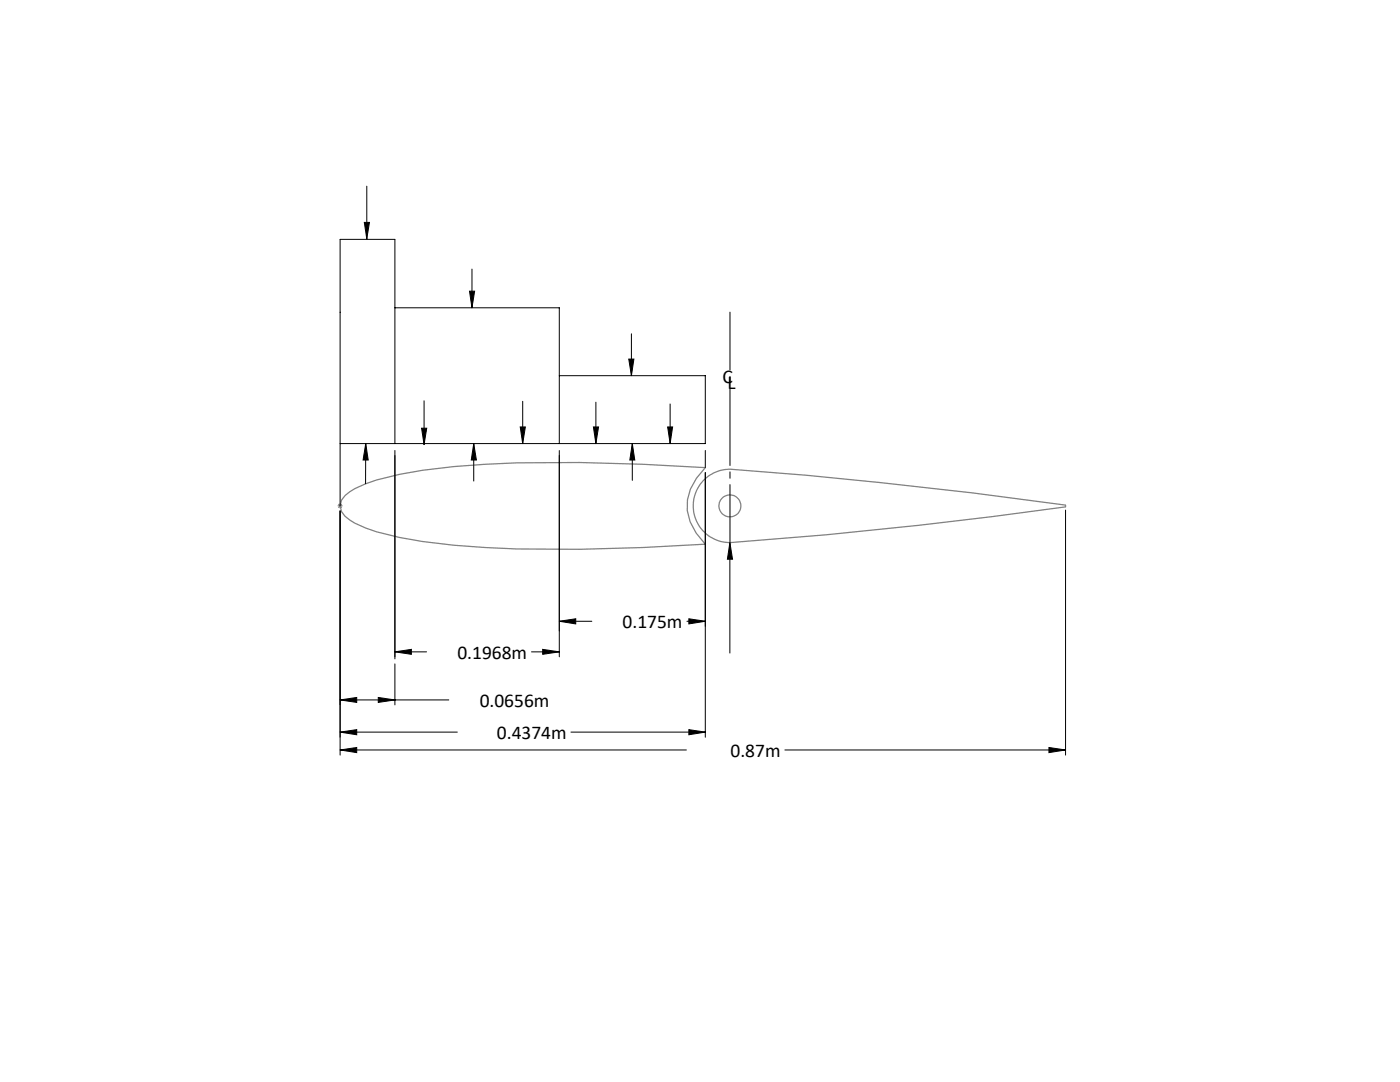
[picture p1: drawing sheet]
<svg xmlns="http://www.w3.org/2000/svg" width="279mm" height="216mm" viewBox="0 0 279 216" stroke-linecap="round" stroke-linejoin="round" font-family="sans-serif">
<g fill="none" stroke="#000" stroke-width=".2">
<path d="M73.2 37.1v10.6M72.7 44.4h1l-.5 3.3zM93.7 58.1h1l-.5 3.3zM94.2 53.7v7.7M78.8 61.4h32.8v27.1M84.6 80v8.7M111.6 75h29.2v13.5h-72.9M125.5 71.6h1l-.5 3.4zM126 66.6v8.4M73 88.5l.5 3.3h-1zM73 88.5v8M78.8 88.5v-40.7h-10.9v53.1"/>
<path d="M78.8 89.9v41.6M84.1 85.4h1.1l-.6 3.3zM94.5 88.5l.6 3.3h-1zM94.5 88.5v7.5M103.8 85.2h1l-.5 3.3zM104.3 80.1v8.4M111.6 89.9v41.2M118.4 85.2h1.1l-.6 3.3zM118.9 80.3v8.2M126.2 88.5l.5 3.3h-1zM126.2 88.5v7.3M133.2 85.2h1l-.5 3.3z"/>
<path d="M133.7 80.6v7.9M140.8 89.9v3.4M140.8 94.3v52.8M67.9 102v48.7M145.7 108.3l.5 3.3h-1zM145.7 108.3v22M212.7 101.8v48.9M67.9 139.7l3.3-.5v1zM67.9 139.7h21.7M75.5 139.2l3.3 .5-3.3 .5zM78.8 130.1l3.3-.5v1zM78.8 132.5v8.2"/>
<path d="M78.8 130.1h6.3M106.1 130.1h5.5M108.3 129.6l3.3 .5-3.3 .5zM111.6 124l3.3-.5v1zM111.6 124h6.5M137.1 124h3.7M137.5 123.5l3.3 .5-3.3 .5zM67.9 146.1l3.3-.5v1zM67.9 149.6l3.3-.4v1zM67.9 146.1h23.4M67.9 149.6h69.1M113.9 146.1h26.9"/>
<path d="M137.5 145.6l3.3 .5-3.3 .5zM156.6 149.6h56.1M209.3 149.2l3.4 .4-3.4 .6z"/>
</g>
<path d="M67.4 100.9h1M67.5 100.6l.7 .7M67.9 100.4v1.1M68.2 100.6l-.7 .7" fill="none" stroke="#808080" stroke-width=".2"/>
<g fill="none" stroke="#808080" stroke-width=".25">
<path d="M68.9 98.9a14.9 14.9 0 0 1 6.2-3.1 98 98 0 0 1 21.8-3.2 368.9 368.9 0 0 1 43.9 .7 10.5 10.5 0 0 0-3.6 8.6l.5 2.2 1.2 2.3 1.9 2.2a368.9 368.9 0 0 1-43.9 .7 98 98 0 0 1-21.8-3.2 14.9 14.9 0 0 1-6.2-3.1 2.65 2.65 0 0 1 0-4.1zM140.3 96a7.3 7.3 0 0 1 5.9-2.3 1046.9 1046.9 0 0 1 66.5 7.1v.3a856.3 856.3 0 0 1-67.7 7.1 7.3 7.3 0 0 1-6.2-4.6 7.3 7.3 0 0 1 1.5-7.6z"/>
<circle cx="145.7" cy="100.9" r="2.18"/>
</g>
<path d="M145.7 108.2v-45.9" fill="none" stroke="#000" stroke-width=".2" stroke-dasharray="15.2 1.3 1.3 1.3" stroke-dashoffset="3.7"/>
<g fill="#000">
<path d="M73 88.5l.5 3.3h-1z"/>
<path d="M145.7 108.3l.5 3.3h-1zM94.5 88.5l.6 3.3h-1zM126.2 88.5l.5 3.3h-1zM72.7 44.4h1l-.5 3.3zM84.1 85.4h1.1l-.6 3.3zM93.7 58.1h1l-.5 3.3zM125.5 71.6h1l-.5 3.4zM133.2 85.2h1l-.5 3.3zM103.8 85.2h1l-.5 3.3zM118.4 85.2h1.1l-.6 3.3z"/>
<path d="M67.9 139.7l3.3-.5v1zM75.5 139.2l3.3 .5-3.3 .5z"/>
<path d="M108.3 129.6l3.3 .5-3.3 .5zM78.8 130.1l3.3-.5v1z"/>
<path d="M137.5 123.5l3.3 .5-3.3 .5zM111.6 124l3.3-.5v1z"/>
<path d="M67.9 146.1l3.3-.5v1zM137.5 145.6l3.3 .5-3.3 .5z"/>
<path d="M67.9 149.6l3.3-.4v1zM209.3 149.2l3.4 .4-3.4 .6z"/>
</g>
<g font-size="3.9">
<text x="144.2" y="76.5">C</text>
<text x="145.2" y="77.6">L</text>
<text x="124.3" y="125.4">0.175m</text>
<text x="91.3" y="131.5">0.1968m</text>
<text x="95.7" y="141">0.0656m</text>
<text x="99.2" y="147.5">0.4374m</text>
<text x="145.8" y="151">0.87m</text>
</g>
</svg>
